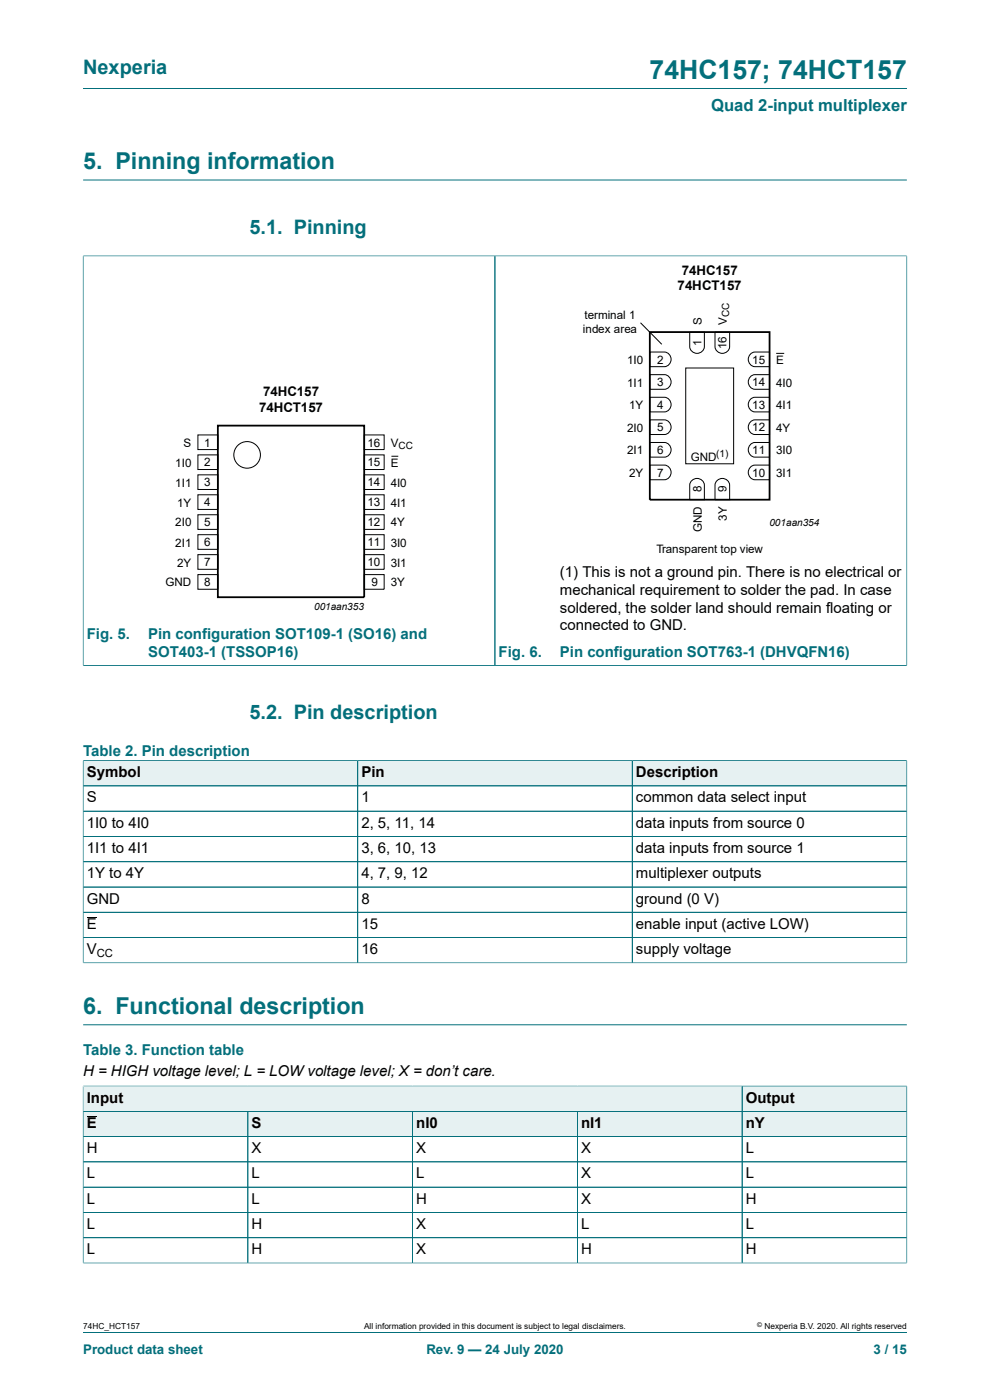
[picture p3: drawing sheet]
<svg xmlns="http://www.w3.org/2000/svg" width="210mm" height="297mm" viewBox="0 0 210 297" stroke-linecap="round" stroke-linejoin="round" font-family="sans-serif">
<path d="M17.6 18.8h174.8M17.6 38.2h174.8M17.6 54.3h174.8M17.6 54.2v87.1M105 54.3v86.9M192.4 54.2v87.1M17.6 141.2h174.8" fill="none" stroke="#036f7b" stroke-width=".21"/>
<g fill="none" stroke="#000" stroke-width=".21">
<path d="M135.9 68.5l4.5 4.5M137.8 79.5h3.1a1.56 1.56 0 0 1 1.5 1.5 1.56 1.56 0 0 1-1.5 1.6h-3.1zM137.8 74.7h3.1a1.56 1.56 0 0 1 1.5 1.5 1.56 1.56 0 0 1-1.5 1.6h-3.1zM145.5 78.1h10.1v20.3h-10.1zM146.3 70.4h3.1v3.2a1.56 1.56 0 0 1-1.5 1.4 1.56 1.56 0 0 1-1.6-1.4zM151.7 70.4h3.1v3.2a1.56 1.56 0 0 1-1.6 1.4 1.56 1.56 0 0 1-1.5-1.4zM159.3 79.8l.8-.3h3.1v3.1h-3.1a1.57 1.57 0 0 1-1.3-1.1 1.57 1.57 0 0 1 .5-1.7zM159.3 75l.8-.3h3.1v3.1h-3.1a1.57 1.57 0 0 1-1.3-1.1 1.57 1.57 0 0 1 .5-1.7zM164.6 75h1.7M42 92.3h4.2v3.1h-4.2zM42 96.5h4.2v3.1h-4.2zM77.3 92.3h4.2v3.1h-4.2z"/>
<path d="M77.3 96.5h4.2v3.1h-4.2zM83 96.8h1.5M137.8 98.7h3.1a1.56 1.56 0 0 1 1.5 1.5 1.56 1.56 0 0 1-1.5 1.6h-3.1zM137.8 93.9h3.1a1.56 1.56 0 0 1 1.5 1.5 1.56 1.56 0 0 1-1.5 1.6h-3.1zM137.8 89.1h3.1a1.56 1.56 0 0 1 1.5 1.5 1.56 1.56 0 0 1-1.5 1.6h-3.1zM137.8 84.3h3.1a1.56 1.56 0 0 1 1.5 1.5 1.56 1.56 0 0 1-1.5 1.6h-3.1zM159.3 99l.8-.3h3.1v3.1h-3.1a1.57 1.57 0 0 1-1.3-1.1 1.57 1.57 0 0 1 .5-1.7zM159.3 94.2l.8-.3h3.1v3.1h-3.1a1.57 1.57 0 0 1-1.3-1.1 1.57 1.57 0 0 1 .5-1.7zM159.3 89.4l.8-.3h3.1v3.1h-3.1a1.57 1.57 0 0 1-1.3-1.1 1.57 1.57 0 0 1 .5-1.7zM159.3 84.6l.8-.3h3.1v3.1h-3.1a1.57 1.57 0 0 1-1.3-1.1 1.57 1.57 0 0 1 .5-1.7zM42 100.7h4.2v3.1h-4.2zM42 105h4.2v3.1h-4.2z"/>
<path d="M42 109.2h4.2v3.1h-4.2zM42 113.4h4.2v3.1h-4.2zM42 117.7h4.2v3.1h-4.2zM77.3 117.7h4.2v3.1h-4.2zM77.3 109.2h4.2v3.1h-4.2zM77.3 113.4h4.2v3.1h-4.2zM77.3 100.7h4.2v3.1h-4.2zM77.3 105h4.2v3.1h-4.2zM146.6 102.1a1.57 1.57 0 0 1 1.7-.5 1.57 1.57 0 0 1 1.1 1.3v3.1h-3.1v-3.1zM152 102.1a1.57 1.57 0 0 1 1.7-.5 1.57 1.57 0 0 1 1.1 1.3v3.1h-3.1v-3.1zM42 121.9h4.2v3.1h-4.2zM77.3 121.9h4.2v3.1h-4.2z"/>
<circle cx="52.4" cy="96.5" r="2.82"/>
</g>
<path d="M137.8 70.4h25.4v35.6h-25.4zM46.2 90.3h31.1v36.4h-31.1z" fill="none" stroke="#000" stroke-width=".38"/>
<path d="M17.7 161.4h58.1v5.3h-58.1z" fill="#e6f1f2"/>
<path d="M17.6 161.3v5.4h58.3v-5.3h-58.3" fill="none" stroke="#036f7b" stroke-width=".21"/>
<path d="M75.9 161.4h58.1v5.3h-58.1z" fill="#e6f1f2"/>
<path d="M75.9 161.4h58.2v5.3h-58.2z" fill="none" stroke="#036f7b" stroke-width=".21"/>
<path d="M134.2 161.4h58.1v5.3h-58.1z" fill="#e6f1f2"/>
<g fill="none" stroke="#036f7b" stroke-width=".21">
<path d="M17.6 166.7h174.8M17.6 172.1h174.8M17.6 161.4v42.9M17.6 177.4h174.8M17.7 161.4h174.7M75.9 161.4v42.9M134.1 161.4v42.9M192.4 161.3v43M17.6 182.8h174.8M17.6 188.2h174.8M17.6 193.5h174.8M17.6 198.9h174.8"/>
<path d="M17.6 204.3h174.8M17.6 217.4h174.8M17.6 230.3v5.5h139.8v-5.4h-139.8"/>
</g>
<path d="M18.4 194.5h2.1" fill="none" stroke="#000" stroke-width=".21"/>
<g fill="#e6f1f2">
<path d="M17.7 230.5h139.6v5.2h-139.6z"/>
<path d="M157.5 230.5h34.8v5.2h-34.8z"/>
</g>
<path d="M192.4 230.3v5.5h-35v-5.4h35" fill="none" stroke="#036f7b" stroke-width=".21"/>
<path d="M17.7 235.8h34.8v5.3h-34.8z" fill="#e6f1f2"/>
<path d="M17.6 235.8h35v5.3h-35z" fill="none" stroke="#036f7b" stroke-width=".21"/>
<path d="M18.4 236.8h2.1" fill="none" stroke="#000" stroke-width=".21"/>
<path d="M52.7 235.8h34.8v5.3h-34.8z" fill="#e6f1f2"/>
<path d="M52.6 235.8h34.9v5.3h-34.9z" fill="none" stroke="#036f7b" stroke-width=".21"/>
<path d="M87.6 235.8h34.8v5.3h-34.8z" fill="#e6f1f2"/>
<path d="M87.5 235.8h35v5.3h-35z" fill="none" stroke="#036f7b" stroke-width=".21"/>
<path d="M122.5 235.8h34.8v5.3h-34.8z" fill="#e6f1f2"/>
<path d="M122.5 235.8h34.9v5.3h-34.9z" fill="none" stroke="#036f7b" stroke-width=".21"/>
<path d="M157.5 235.8h34.8v5.3h-34.8z" fill="#e6f1f2"/>
<g fill="none" stroke="#036f7b" stroke-width=".21">
<path d="M17.6 230.5v37.5M17.7 235.8h174.7M17.7 230.4h174.6M52.6 235.8v32.1M87.5 235.8v32.1M122.5 235.8v32.1M157.4 230.5v37.4M192.4 230.5v37.5M17.6 246.5h174.8M17.6 251.8h174.8M17.6 257.2h174.8M17.6 241.1h174.8"/>
<path d="M17.6 267.9h174.8M17.6 262.6h174.8M17.6 282.6h174.8"/>
</g>
<text font-size="5.6" fill="#036f7b" x="137.8" y="16.8">74HC157; 74HCT157</text>
<g font-size="4.9" fill="#036f7b">
<text x="17.6" y="35.9">5. Pinning information</text>
<text x="17.6" y="215.1">6. Functional description</text>
</g>
<g font-size="4.2" fill="#036f7b">
<text x="17.6" y="15.6">Nexperia</text>
<text x="52.9" y="49.7">5.1. Pinning</text>
<text x="52.9" y="152.6">5.2. Pin description</text>
</g>
<text font-size="3.5" fill="#036f7b" x="150.9" y="23.7">Quad 2-input multiplexer</text>
<g font-size="3.2">
<text x="118.8" y="122.3">(1) This is not a ground pin. There is no electrical or</text>
<text x="118.8" y="126.1">mechanical requirement to solder the pad. In case</text>
<text x="118.8" y="129.9">soldered, the solder land should remain floating or</text>
<text x="118.8" y="133.8">connected to GND.</text>
<text x="18.4" y="164.9">Symbol</text>
<text x="76.7" y="164.9">Pin</text>
<text x="134.9" y="164.9">Description</text>
<text x="18.4" y="170.2">S</text>
<text x="76.7" y="170.2">1</text>
<text x="134.9" y="170.2">common data select input</text>
<text x="18.4" y="175.6">1I0 to 4I0</text>
<text x="76.7" y="175.6">2, 5, 11, 14</text>
<text x="134.9" y="175.6">data inputs from source 0</text>
<text x="18.4" y="181">1I1 to 4I1</text>
<text x="76.7" y="181">3, 6, 10, 13</text>
<text x="134.9" y="181">data inputs from source 1</text>
<text x="18.4" y="186.3">1Y to 4Y</text>
<text x="18.4" y="191.7">GND</text>
<text x="76.7" y="186.3">4, 7, 9, 12</text>
<text x="76.7" y="191.7">8</text>
<text x="134.9" y="186.3">multiplexer outputs</text>
<text x="134.9" y="191.7">ground (0 V)</text>
<text x="18.4" y="197">E</text>
<text x="76.7" y="197">15</text>
<text x="134.9" y="197">enable input (active LOW)</text>
<text x="18.4" y="202.4">V</text>
<text x="76.7" y="202.4">16</text>
<text x="134.9" y="202.4">supply voltage</text>
<text x="17.6" y="228.3">H = HIGH voltage level; L = LOW voltage level; X = don’t care.</text>
<text x="18.4" y="233.9">Input</text>
<text x="158.2" y="233.9">Output</text>
<text x="18.4" y="239.3">E</text>
<text x="53.4" y="239.3">S</text>
<text x="88.3" y="239.3">nI0</text>
<text x="123.2" y="239.3">nI1</text>
<text x="158.2" y="239.3">nY</text>
<text x="18.4" y="244.6">H</text>
<text x="53.4" y="244.6">X</text>
<text x="88.3" y="244.6">X</text>
<text x="123.2" y="244.6">X</text>
<text x="158.2" y="244.6">L</text>
<text x="18.4" y="250">L</text>
<text x="53.4" y="250">L</text>
<text x="88.3" y="250">L</text>
<text x="123.2" y="250">X</text>
<text x="158.2" y="250">L</text>
<text x="18.4" y="255.4">L</text>
<text x="53.4" y="255.4">L</text>
<text x="88.3" y="255.4">H</text>
<text x="123.2" y="255.4">X</text>
<text x="158.2" y="255.4">H</text>
<text x="18.4" y="260.7">L</text>
<text x="53.4" y="260.7">H</text>
<text x="88.3" y="260.7">X</text>
<text x="123.2" y="260.7">L</text>
<text x="158.2" y="260.7">L</text>
<text x="18.4" y="266.1">L</text>
<text x="53.4" y="266.1">H</text>
<text x="88.3" y="266.1">X</text>
<text x="123.2" y="266.1">H</text>
<text x="158.2" y="266.1">H</text>
</g>
<g font-size="3.2" fill="#036f7b">
<text x="18.4" y="135.5">Fig. 5.</text>
<text x="31.4" y="135.5">Pin configuration SOT109-1 (SO16) and</text>
<text x="31.4" y="139.3">SOT403-1 (TSSOP16)</text>
<text x="105.8" y="139.3">Fig. 6.</text>
<text x="118.8" y="139.3">Pin configuration SOT763-1 (DHVQFN16)</text>
<text x="17.6" y="160.3">Table 2. Pin description</text>
<text x="17.6" y="223.7">Table 3. Function table</text>
</g>
<g font-size="2.8">
<text x="144.6" y="58.3">74HC157</text>
<text x="143.7" y="61.6">74HCT157</text>
<text x="54.9" y="87.4">74HCT157</text>
<text x="55.8" y="84.1">74HC157</text>
</g>
<g font-size="2.8" fill="#036f7b">
<text x="17.6" y="287.2">Product data sheet</text>
<text x="90.4" y="287.2">Rev. 9 — 24 July 2020</text>
<text x="185.3" y="287.2">3 / 15</text>
</g>
<g font-size="2.5">
<text x="123.6" y="70.6">index area</text>
<text x="124" y="67.6">terminal 1</text>
<text x="148.9" y="69" transform="rotate(-90 148.9 69)">S</text>
<text x="154.2" y="69" transform="rotate(-90 154.2 69)">V</text>
<text x="133" y="77.2">1I0</text>
<text x="139.4" y="77.1">2</text>
<text x="148.8" y="73.4" transform="rotate(-90 148.8 73.4)">1</text>
<text x="154.1" y="74.1" transform="rotate(-90 154.1 74.1)">16</text>
<text x="159.6" y="77.1">15</text>
<text x="164.6" y="77.2">E</text>
<text x="133" y="82">1I1</text>
<text x="139.4" y="81.9">3</text>
<text x="159.6" y="81.9">14</text>
<text x="164.6" y="82">4I0</text>
<text x="133.5" y="86.8">1Y</text>
<text x="139.4" y="86.7">4</text>
<text x="159.6" y="86.7">13</text>
<text x="164.6" y="86.8">4I1</text>
<text x="38.9" y="94.8">S</text>
<text x="43.3" y="94.7">1</text>
<text x="78" y="94.7">16</text>
<text x="82.9" y="94.8">V</text>
<text x="133" y="91.6">2I0</text>
<text x="139.4" y="91.5">5</text>
<text x="159.6" y="91.5">12</text>
<text x="164.6" y="91.6">4Y</text>
<text x="37.2" y="99">1I0</text>
<text x="43.3" y="98.9">2</text>
<text x="78" y="98.9">15</text>
<text x="82.9" y="99">E</text>
<text x="133" y="96.4">2I1</text>
<text x="133.5" y="101.2">2Y</text>
<text x="139.4" y="101.1">7</text>
<text x="139.4" y="96.3">6</text>
<text x="146.5" y="97.8">GND</text>
<text x="159.6" y="101.1">10</text>
<text x="159.6" y="96.3">11</text>
<text x="164.6" y="101.2">3I1</text>
<text x="164.6" y="96.4">3I0</text>
<text x="37.2" y="103.2">1I1</text>
<text x="37.6" y="107.5">1Y</text>
<text x="43.3" y="103.2">3</text>
<text x="43.3" y="107.4">4</text>
<text x="78" y="103.2">14</text>
<text x="78" y="107.4">13</text>
<text x="82.9" y="103.2">4I0</text>
<text x="82.9" y="107.5">4I1</text>
<text x="148.8" y="104.4" transform="rotate(-90 148.8 104.4)">8</text>
<text x="154.1" y="104.4" transform="rotate(-90 154.1 104.4)">9</text>
<text x="37.2" y="111.7">2I0</text>
<text x="43.3" y="111.6">5</text>
<text x="78" y="111.6">12</text>
<text x="82.9" y="111.7">4Y</text>
<text x="148.9" y="112.9" transform="rotate(-90 148.9 112.9)">GND</text>
<text x="154.2" y="110.5" transform="rotate(-90 154.2 110.5)">3Y</text>
<text x="37.2" y="115.9">2I1</text>
<text x="43.3" y="115.9">6</text>
<text x="78" y="115.9">11</text>
<text x="82.9" y="115.9">3I0</text>
<text x="139.2" y="117.2">Transparent top view</text>
<text x="35.1" y="124.4">GND</text>
<text x="37.6" y="120.2">2Y</text>
<text x="43.3" y="120.1">7</text>
<text x="43.3" y="124.3">8</text>
<text x="78" y="120.1">10</text>
<text x="78.8" y="124.3">9</text>
<text x="82.9" y="120.2">3I1</text>
<text x="82.9" y="124.4">3Y</text>
</g>
<text font-size="2.4" x="20.5" y="203">CC</text>
<g font-size="2.1">
<text x="154.7" y="67.3" transform="rotate(-90 154.7 67.3)">CC</text>
<text x="84.5" y="95.3">CC</text>
<text x="151.9" y="97.1">(1)</text>
<text x="163.2" y="111.6">001aan354</text>
<text x="66.6" y="129.5">001aan353</text>
</g>
<g font-size="1.8">
<text x="17.6" y="282">74HC_HCT157</text>
<text x="77.2" y="282">All information provided in this document is subject to legal disclaimers.</text>
<text x="162.2" y="282">Nexperia B.V. 2020. All rights reserved</text>
</g>
<text font-size="1.4" x="160.6" y="281.6">©</text>
</svg>
